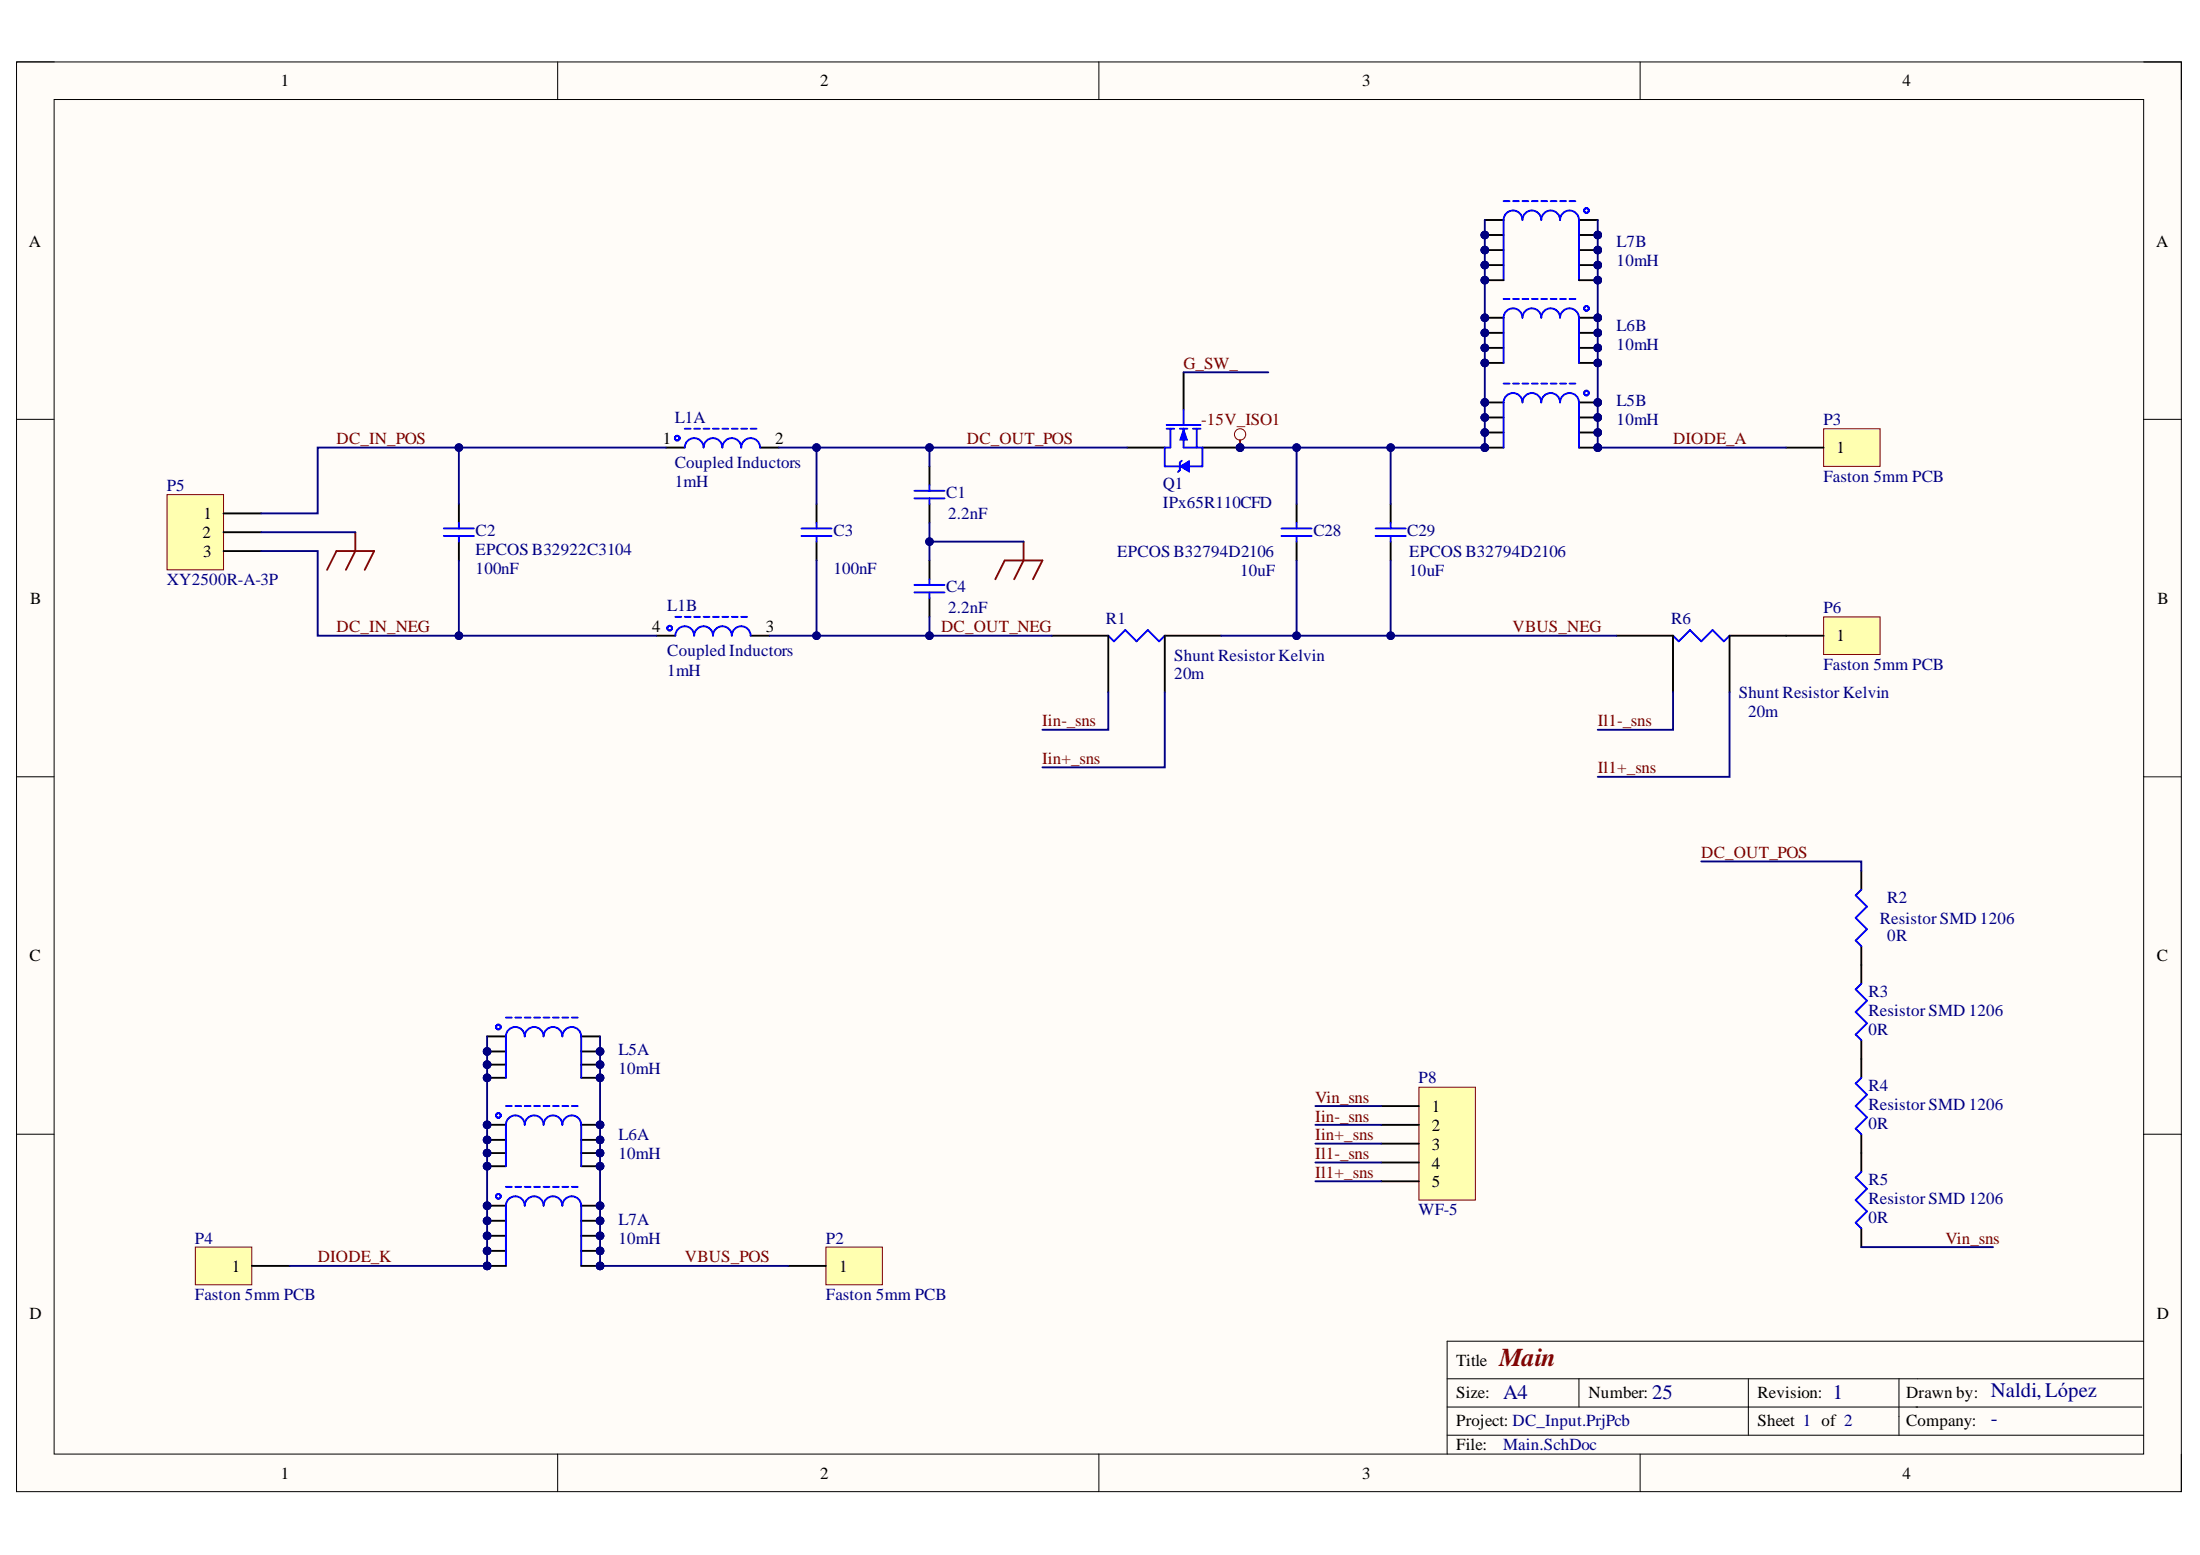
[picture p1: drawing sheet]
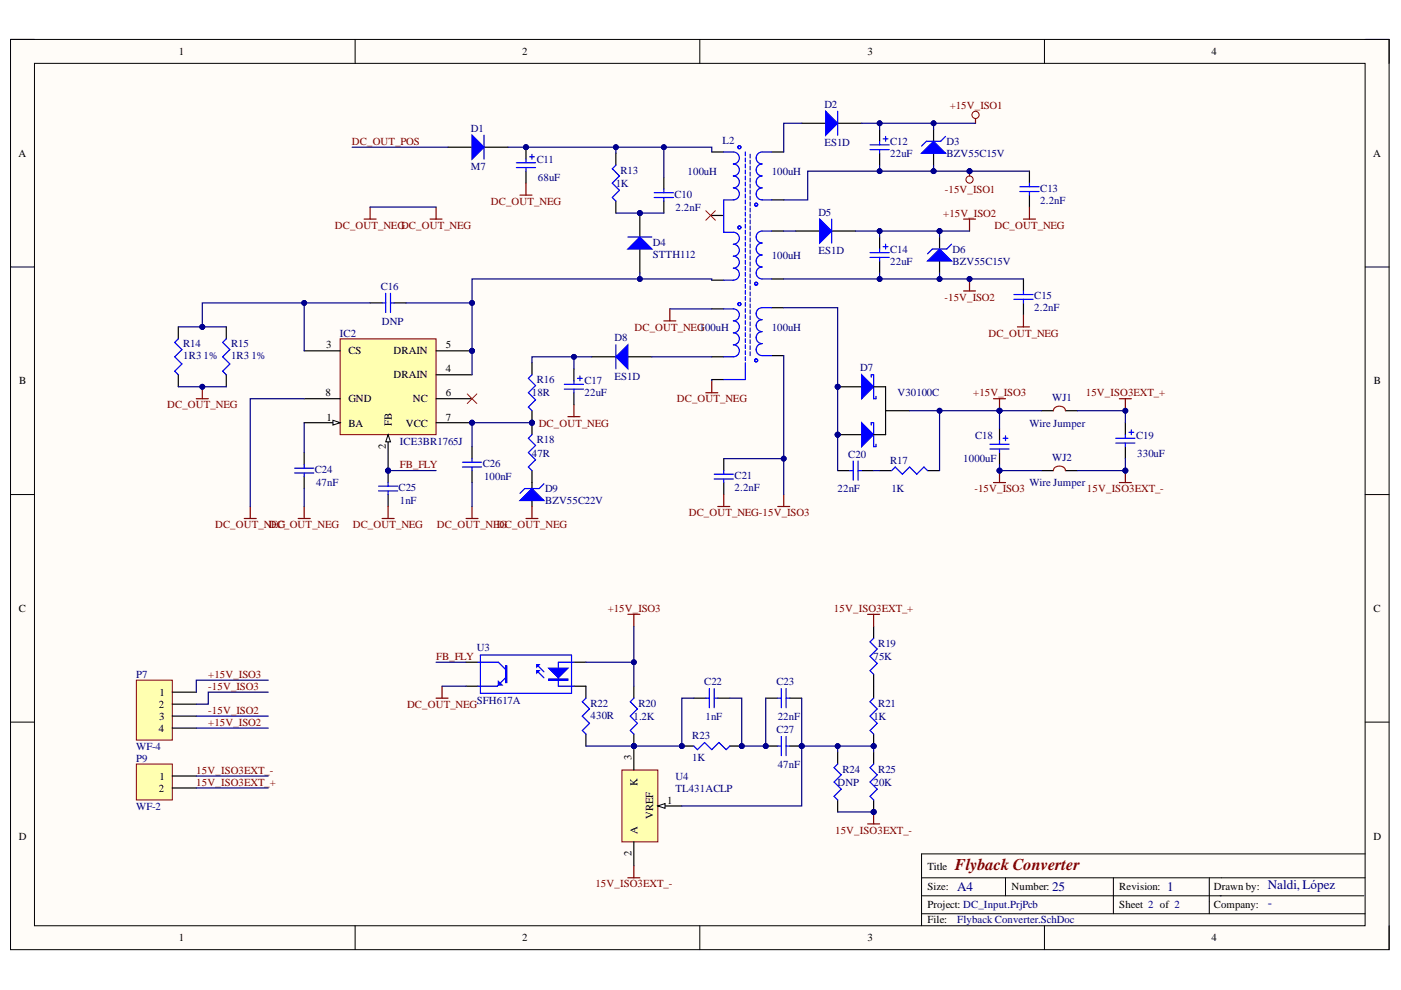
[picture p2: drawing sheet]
# Altium project DC_Input.PrjPcb
2 sheets, 71 parts. Net scope: global (net labels, ports and power ports of the same name join across sheets).
Board file: DC_Input.PcbDoc
Sheets:
  Main.SchDoc
  Flyback Converter.SchDoc

## Sheet Main.SchDoc: Main
size A4; CompanyName: -; DrawnBy: Naldi, López; Revision: 1; SheetNumber: 1; SheetTotal: 2; Number: 25

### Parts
C1  value 2.2nF  [SAFETY Y1 type]  (hidden comment: TDK CD12-E2GA222MYNS)
C2  EPCOS B32922C3104  value 100nF  [MKP PITCH:15mm SIZE:5mmx18mm]
C3  value 100nF  [MKP PITCH:15mm SIZE:5mmx18mm]  (hidden comment: EPCOS B32922C3104)
C4  value 2.2nF  [SAFETY Y1 type]  (hidden comment: TDK CD12-E2GA222MYNS)
C28  EPCOS B32794D2106  value 10uF  [MKP AC filtering - 10]
C29  EPCOS B32794D2106  value 10uF  [MKP AC filtering - 10]
L1  Coupled Inductors  value 1mH  [Bourns 8108-RC]  (parts A,B of 2)
L5  value 10mH  [Core_PM_62/49]  (hidden comment: Coupled Inductors)  (parts A,B of 2)
L6  value 10mH  [Core_PM_74/59]  (hidden comment: Coupled Inductors)  (parts A,B of 2)
L7  value 10mH  [Core_PM_87/70]  (hidden comment: Coupled Inductors)  (parts A,B of 2)
P2  Faston 5mm PCB  [FASTON 5mm PCB]
P3  Faston 5mm PCB  [FASTON 5mm PCB]
P4  Faston 5mm PCB  [FASTON 5mm PCB]
P5  XY2500R-A-3P  [XY2500R-A-3P]
P6  Faston 5mm PCB  [FASTON 5mm PCB]
P8  WF-5  [HDR1X5]
Q1  IPx65R110CFD  [TO-247 Horiz. Heatsink]
R1  Shunt Resistor Kelvin  value 20m  [Chip2PinSM127P600-8N]
R2  Resistor SMD 1206  value 0R  [RESC3116X07N - 1206]
R3  Resistor SMD 1206  value 0R  [RESC3116X07N - 1206]
R4  Resistor SMD 1206  value 0R  [RESC3116X07N - 1206]
R5  Resistor SMD 1206  value 0R  [RESC3116X07N - 1206]
R6  Shunt Resistor Kelvin  value 20m  [Chip2PinSM127P600-8N]

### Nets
-15V_ISO1: C28.2 C29.2 L5.5 L5.6 L5.7 L5.8 L6.6 L6.7 L6.8 L6.9 L7.6 L7.7 L7.8 L7.9 L7.10 Q1.3(S)
DC_OUT_NEG: C3.1 C4.1 L1.3 R1.4
EARTH: C1.1 C4.2 P5.2
DC_IN_NEG: C2.1 L1.4 P5.3
DC_IN_POS: C2.2 L1.1 P5.1
DC_OUT_POS: C1.2 C3.2 L1.2 Q1.2(D) R2.2
DIODE_A: L5.9 L5.10 L5.11 L5.12 L6.10 L6.11 L6.12 L6.13 L7.11 L7.12 L7.13 L7.14 L7.15 P3.1
DIODE_K: L5.1 L5.2 L5.3 L5.4 L6.1 L6.2 L6.3 L6.4 L7.1 L7.2 L7.3 L7.4 L7.5 P4.1
G_SW_: Q1.1(G)
Iin+_sns: P8.3 R1.2
Iin-_sns: P8.2 R1.3
IL1+_sns: P8.5 R6.2
IL1-_sns: P8.4 R6.3
VBUS_NEG: C28.1 C29.1 R1.1 R6.4
VBUS_POS: L5.13 L5.14 L5.15 L5.16 L6.15 L6.16 L6.17 L6.18 L7.16 L7.17 L7.18 L7.19 L7.20 P2.1
Vin_sns: P8.1 R5.1
NetP6_1: P6.1 R6.1
NetR2_1: R2.1 R3.2
NetR3_1: R3.1 R4.2
NetR4_1: R4.1 R5.2

## Sheet Flyback Converter.SchDoc: Flyback Converter
size A4; CompanyName: -; DrawnBy: Naldi, López; Revision: 1; SheetNumber: 2; SheetTotal: 2; Number: 25

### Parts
C10  value 2.2nF  [CAPC3216X18N 1206]  (hidden comment: TDK C3216C0G2J222J115AA)
C11  value 68uF  [Radial, pitch: 7.5mm diam:18mm]  (hidden comment: RUBYCON 400BXC68MEFC18X25)
C12  value 22uF  [Radial, Pitch: 2mm Diam: 5mm]  (hidden comment: EPCOS B41827A6226M000)
C13  value 2.2nF  [SAFETY Y1 type]  (hidden comment: TDK CD12-E2GA222MYNS)
C14  value 22uF  [Radial, Pitch: 2mm Diam: 5mm]  (hidden comment: EPCOS B41827A6226M000)
C15  value 2.2nF  [Chip2PinSM127P600-8N_safety]  (hidden comment: MURATA GA355QR7GF222KW01L)
C16  value DNP  [CAPC3216X18N 1206]  (hidden comment: EPCOS B37871K5221J60)
C17  value 22uF  [Radial, Pitch: 2mm Diam: 5mm]  (hidden comment: EPCOS B41827A6226M000)
C18  value 1000uF  [Rad 12.5mm  pitch: 5mm]  (hidden comment: EPCOS B41856A5108M000)
C19  value 330uF  [Rad 10mm  pitch: 5mm]  (hidden comment: EPCOS B41856A5337M008)
C20  value 22nF  [CAPC3216X18N 1206]  (hidden comment: EPCOS B37872K5223K60)
C21  value 2.2nF  [SAFETY Y1 type]  (hidden comment: TDK CD12-E2GA222MYNS)
C22  value 1nF  [Chip2PinSM127P600-8N]  (hidden comment: EPCOS B37940K51102J60)
C23  value 22nF  [CAPC3216X18N 1206]  (hidden comment: EPCOS B37872K5223K60)
C24  value 47nF  [CAPC3216X18N 1206]  (hidden comment: EPCOS CL31B473KBCNNNC)
C25  value 1nF  [MKT Pitch: 5mm 2.5 × 7.3 mm]  (hidden comment: EPCOS B32529C0102K000)
C26  value 100nF  [Chip2PinSM127P600-8N]  (hidden comment: EPCOS C2012X7R1H104K)
C27  value 47nF  [CAPC3216X18N 1206]  (hidden comment: EPCOS CL31B473KBCNNNC)
D1  M7  [DIOM4326X26N - SMA]
D2  ES1D  [DIOM4326X26N - SMA]
D3  BZV55C15V  [DIOMELF3515N]
D4  STTH112  [DIOM4336X26N - SMB]
D5  ES1D  [DIOM4326X26N - SMA]
D6  BZV55C15V  [DIOMELF3515N]
D7  V30100C  [TO-220 Horiz. Heatsink]
D8  ES1D  [DIOM4326X26N - SMA]
D9  BZV55C22V  [DIOMELF3515N]
IC2  ICE3BR1765J  [PDIP8]
L2  Value_P1: 100uH  [CORE_E_20/10/6_14pin]  (hidden comment: 2 Primary, 3 Secondary, Shield)
P7  WF-4  [HDR1X4]
P9  WF-2  [HDR1X2]
R13  value 1K  [Chip2PinSM127P600-8N 2512]  (hidden comment: Resistor SMD 2512)
R14  value 1R3 1%  [RESC3116X07N - 1206]  (hidden comment: Resistor SMD 1206)
R15  value 1R3 1%  [RESC3116X07N - 1206]  (hidden comment: Resistor SMD 1206)
R16  value 18R  [Chip2PinSM127P600-8N - 0805]  (hidden comment: Resistor SMD 0805)
R17  value 1K  [RESC3116X07N - 1206]  (hidden comment: Resistor SMD 1206)
R18  value 47R  [Chip2PinSM127P600-8N - 0805]  (hidden comment: Resistor SMD 0805)
R19  value 75K  [AXIAL-0.3]  (hidden comment: Resistor Through-hole)
R20  value 1.2K  [Chip2PinSM127P600-8N - 0805]  (hidden comment: Resistor SMD 0805)
R21  value 1K  [Chip2PinSM127P600-8N - 0805]  (hidden comment: Resistor SMD 0805)
R22  value 430R  [Chip2PinSM127P600-8N - 0805]  (hidden comment: Resistor SMD 0805)
R23  value 1K  [Chip2PinSM127P600-8N - 0805]  (hidden comment: Resistor SMD 0805)
R24  value DNP  [Chip2PinSM127P600-8N - 0805]  (hidden comment: Resistor SMD 0805)
R25  value 20K  [Chip2PinSM127P600-8N - 0805]  (hidden comment: Resistor SMD 0805)
U3  SFH617A  [DIP4]
U4  TL431ACLP  [LP03]
WJ1  Wire Jumper  (net tie, no BOM)
WJ2  Wire Jumper  (net tie, no BOM)

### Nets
15V_ISO3EXT_+: C19.1 P9.2 R19.2 WJ1.1
15V_ISO3EXT_-: C19.2 P9.1 R24.1 R25.1 U4.2(A) WJ2.1
+15V_ISO1: C12.1 D2.1(K) D3.2(K)
+15V_ISO2: C14.1 D5.1(K) D6.2(K) P7.4
+15V_ISO3: C18.1 D7.2(K12) P7.1 R17.2 R20.2 U3.1(A) WJ1.0
-15V_ISO1: C12.2 C13.2 D3.1(A) L2.9
-15V_ISO2: C14.2 C15.1 D6.1(A) L2.11 P7.3
-15V_ISO3: C18.2 C21.2 L2.13 P7.2 WJ2.0
DC_OUT_NEG: C11.2 C13.1 C15.2 C17.2 C21.1 C24.1 C25.1 C26.1 D9.1(A) IC2.8(GND) L2.1 L2.5 R14.1 R15.1 U3.3(E)  [also labelled GND_FL]
DC_OUT_POS: D1.2(A)
FB_FLY: C25.2 IC2.2(FB) U3.4(C)
NetC10_1: C10.1 D4.1(K) R13.1
NetC10_2: C10.2 C11.1 D1.1(K) L2.2 R13.2
NetC16_1: C16.1 IC2.3(CS) R14.2 R15.2
NetC16_2: C16.2 D4.2(A) IC2.4(DRAIN) IC2.5(DRAIN) L2.4
NetC17_1: C17.1 D8.1(K) R16.2
NetC20_1: C20.1 D7.1(A1) D7.3(A2) L2.12
NetC20_2: C20.2 R17.1
NetC22_1: C22.1 R20.1 R22.1 R23.2 U4.3(K)
NetC22_2: C22.2 C23.1 C27.1 R23.1
NetC23_2: C23.2 C27.2 R21.1 R24.2 R25.2 U4.1(VREF)
NetC24_2: C24.2 IC2.1(BA)
NetC26_2: C26.2 IC2.7(VCC) R16.1 R18.2
NetD2_2: D2.2(A) L2.8
NetD5_2: D5.2(A) L2.10
NetD8_2: D8.2(A) L2.6
NetD9_2: D9.2(K) R18.1
NetR19_1: R19.1 R21.2
NetR22_2: R22.2 U3.2(K)

Not connected (* = marked no-connect by the designer): IC2 6(NC)*; L2 3*

## Nets that join several sheets
-15V_ISO1: Main (16 pins), Flyback Converter (C12.2 C13.2 D3.1 L2.9)
DC_OUT_NEG: Main (C3.1 C4.1 L1.3 R1.4), Flyback Converter (15 pins)
DC_OUT_POS: Main (5 pins), Flyback Converter (D1.2)
